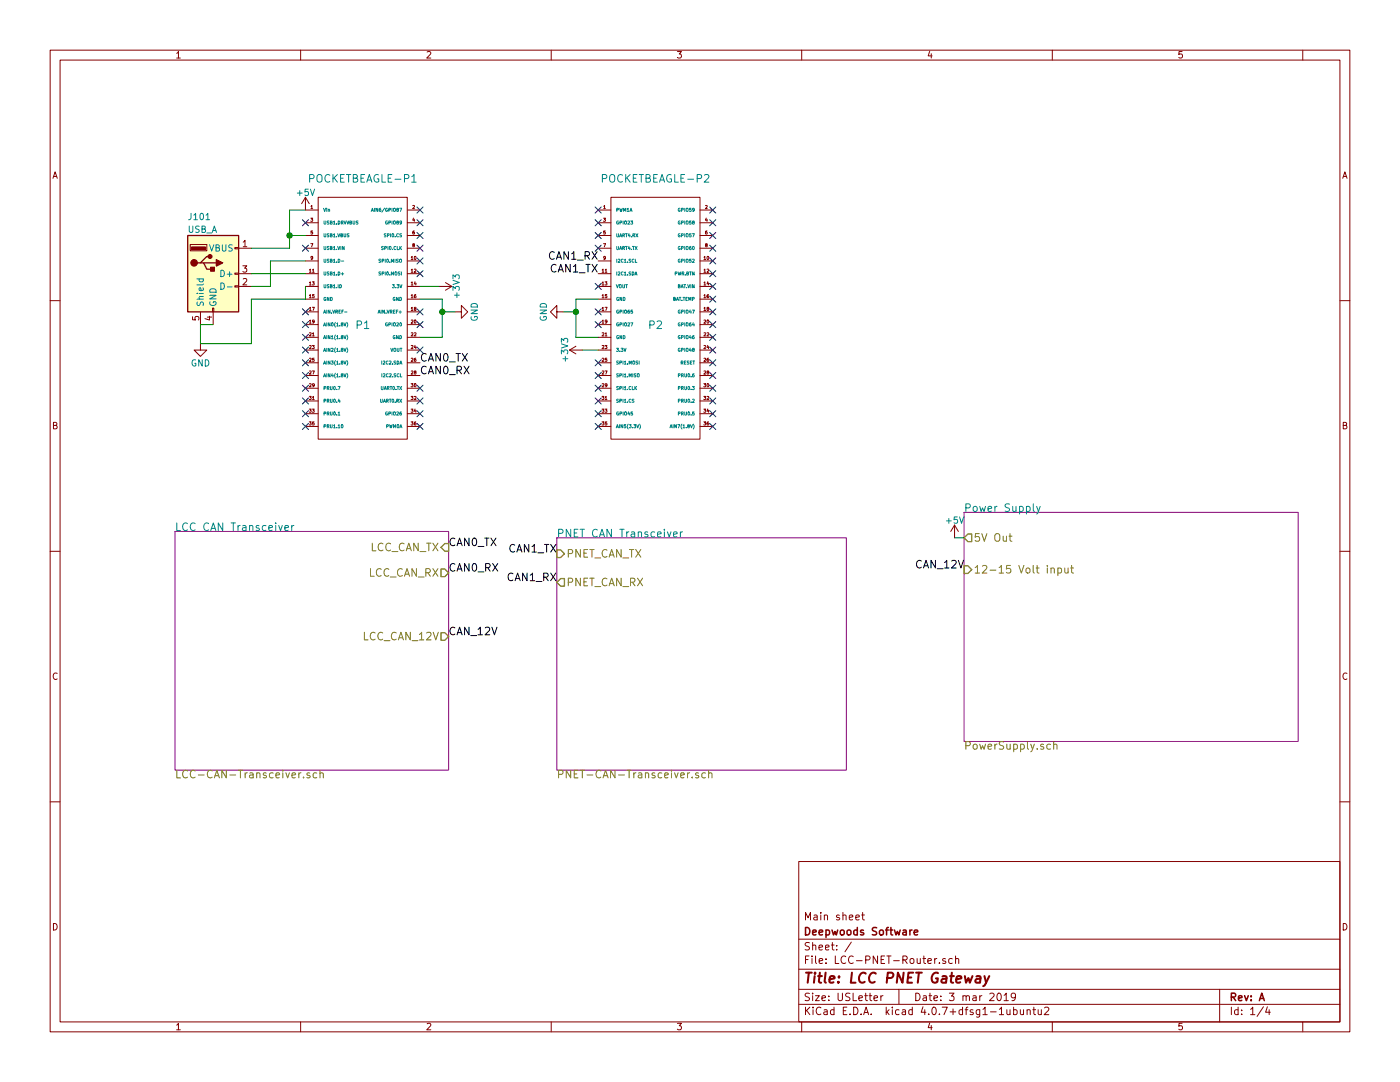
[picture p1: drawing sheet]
EESchema Schematic File Version 2
LIBS:power
LIBS:device
LIBS:transistors
LIBS:conn
LIBS:linear
LIBS:regul
LIBS:74xx
LIBS:cmos4000
LIBS:adc-dac
LIBS:memory
LIBS:xilinx
LIBS:microcontrollers
LIBS:dsp
LIBS:microchip
LIBS:analog_switches
LIBS:motorola
LIBS:texas
LIBS:intel
LIBS:audio
LIBS:interface
LIBS:digital-audio
LIBS:philips
LIBS:display
LIBS:cypress
LIBS:siliconi
LIBS:opto
LIBS:atmel
LIBS:contrib
LIBS:valves
LIBS:pocketbeagle
LIBS:lm2574n-5
LIBS:sn65hvd233-ht
LIBS:ap63205
LIBS:LCC-PNET-Router-cache
EELAYER 25 0
EELAYER END
$Descr USLetter 11000 8500
encoding utf-8
Sheet 1 4
Title "LCC PNET Gateway"
Date "3 mar 2019"
Rev "A"
Comp "Deepwoods Software"
Comment1 "Main sheet"
Comment2 ""
Comment3 ""
Comment4 ""
$EndDescr
$Comp
L POCKETBEAGLE-P1 P1
U 1 1
P 2850 2550
F 0 "P1" H 2850 2550 60  0000 C CNN
F 1 "POCKETBEAGLE-P1" H 2850 3700 60  0000 C CNN
F 2 "Socket_Strips:Socket_Strip_Straight_2x18_Pitch2.54mm" H 2850 2550 60  0001 C CNN
F 3 "" H 2850 2550 60  0000 C CNN
	1    2850 2550
	1    0    0    -1  
$EndComp
$Comp
L POCKETBEAGLE-P2 P2
U 1 1
P 5150 2550
F 0 "P2" H 5150 2550 60  0000 C CNN
F 1 "POCKETBEAGLE-P2" H 5150 3700 60  0000 C CNN
F 2 "Socket_Strips:Socket_Strip_Straight_2x18_Pitch2.54mm" H 5150 2550 60  0001 C CNN
F 3 "" H 5150 2550 60  0000 C CNN
	1    5150 2550
	1    0    0    -1  
$EndComp
$Sheet
S 1375 4175 2150 1875
U 63C030FD
F0 "LCC CAN Transceiver" 60
F1 "LCC-CAN-Transceiver.sch" 60
F2 "LCC_CAN_TX" I R 3525 4300 60 
F3 "LCC_CAN_RX" O R 3525 4500 60 
F4 "LCC_CAN_12V" O R 3525 5000 60 
$EndSheet
$Sheet
S 4375 4225 2275 1825
U 63C034A4
F0 "PNET CAN Transceiver" 60
F1 "PNET-CAN-Transceiver.sch" 60
F2 "PNET_CAN_TX" I L 4375 4350 60 
F3 "PNET_CAN_RX" O L 4375 4575 60 
$EndSheet
$Sheet
S 7575 4025 2625 1800
U 63C062DF
F0 "Power Supply" 60
F1 "PowerSupply.sch" 60
F2 "5V Out" O L 7575 4225 60 
F3 "12-15 Volt input" I L 7575 4475 60 
$EndSheet
Text Label 7575 4475 2    60   ~ 0
CAN_12V
Text Label 3525 5000 0    60   ~ 0
CAN_12V
$Comp
L +5V #PWR01
U 1 1
P 7500 4225
F 0 "#PWR01" H 7500 4075 50  0001 C CNN
F 1 "+5V" H 7500 4365 50  0000 C CNN
F 2 "" H 7500 4225 50  0001 C CNN
F 3 "" H 7500 4225 50  0001 C CNN
	1    7500 4225
	1    0    0    -1  
$EndComp
Wire Wire Line
	7575 4225 7500 4225
$Comp
L +5V #PWR02
U 1 1
P 2400 1650
F 0 "#PWR02" H 2400 1500 50  0001 C CNN
F 1 "+5V" H 2400 1790 50  0000 C CNN
F 2 "" H 2400 1650 50  0001 C CNN
F 3 "" H 2400 1650 50  0001 C CNN
	1    2400 1650
	1    0    0    -1  
$EndComp
Wire Wire Line
	2400 1650 2275 1650
Wire Wire Line
	2275 1650 2275 1950
Wire Wire Line
	2275 1850 2400 1850
$Comp
L USB_A J101
U 1 1
P 1675 2150
F 0 "J101" H 1475 2600 50  0000 L CNN
F 1 "USB_A" H 1475 2500 50  0000 L CNN
F 2 "USB-A-Upright:USB-A-UPRIGHT" H 1825 2100 50  0001 C CNN
F 3 "" H 1825 2100 50  0001 C CNN
F 4 "710-614004184726" H 1675 2150 60  0001 C CNN "Mouser Part Number"
	1    1675 2150
	1    0    0    -1  
$EndComp
Wire Wire Line
	2400 2150 1975 2150
Wire Wire Line
	2275 1950 1975 1950
Connection ~ 2275 1850
Wire Wire Line
	1975 2250 2125 2250
Wire Wire Line
	2125 2250 2125 2050
Wire Wire Line
	2125 2050 2400 2050
Wire Wire Line
	2400 2250 2400 2350
$Comp
L GND #PWR03
U 1 1
P 1575 2700
F 0 "#PWR03" H 1575 2450 50  0001 C CNN
F 1 "GND" H 1575 2550 50  0000 C CNN
F 2 "" H 1575 2700 50  0001 C CNN
F 3 "" H 1575 2700 50  0001 C CNN
	1    1575 2700
	1    0    0    -1  
$EndComp
Wire Wire Line
	1575 2550 1575 2700
Wire Wire Line
	1675 2550 1575 2550
Wire Wire Line
	2400 2350 1975 2350
Wire Wire Line
	1975 2350 1975 2700
Wire Wire Line
	1975 2700 1575 2700
$Comp
L +3V3 #PWR04
U 1 1
P 3450 2250
F 0 "#PWR04" H 3450 2100 50  0001 C CNN
F 1 "+3V3" H 3450 2390 50  0000 C CNN
F 2 "" H 3450 2250 50  0001 C CNN
F 3 "" H 3450 2250 50  0001 C CNN
	1    3450 2250
	0    1    1    0   
$EndComp
Wire Wire Line
	3450 2250 3300 2250
$Comp
L +3V3 #PWR05
U 1 1
P 4575 2750
F 0 "#PWR05" H 4575 2600 50  0001 C CNN
F 1 "+3V3" H 4575 2890 50  0000 C CNN
F 2 "" H 4575 2750 50  0001 C CNN
F 3 "" H 4575 2750 50  0001 C CNN
	1    4575 2750
	0    -1   -1   0   
$EndComp
Wire Wire Line
	4700 2750 4575 2750
Wire Wire Line
	4700 2350 4525 2350
Wire Wire Line
	4525 2350 4525 2650
Wire Wire Line
	4525 2650 4700 2650
Wire Wire Line
	3300 2350 3475 2350
Wire Wire Line
	3475 2350 3475 2650
Wire Wire Line
	3475 2650 3300 2650
$Comp
L GND #PWR06
U 1 1
P 4425 2450
F 0 "#PWR06" H 4425 2200 50  0001 C CNN
F 1 "GND" H 4425 2300 50  0000 C CNN
F 2 "" H 4425 2450 50  0001 C CNN
F 3 "" H 4425 2450 50  0001 C CNN
	1    4425 2450
	0    1    1    0   
$EndComp
Wire Wire Line
	4425 2450 4525 2450
Connection ~ 4525 2450
$Comp
L GND #PWR07
U 1 1
P 3575 2450
F 0 "#PWR07" H 3575 2200 50  0001 C CNN
F 1 "GND" H 3575 2300 50  0000 C CNN
F 2 "" H 3575 2450 50  0001 C CNN
F 3 "" H 3575 2450 50  0001 C CNN
	1    3575 2450
	0    -1   -1   0   
$EndComp
Wire Wire Line
	3575 2450 3475 2450
Connection ~ 3475 2450
Text Label 3300 2850 0    60   ~ 0
CAN0_TX
Text Label 3300 2950 0    60   ~ 0
CAN0_RX
Text Label 4700 2050 2    60   ~ 0
CAN1_RX
Text Label 4700 2150 2    60   ~ 0
CAN1_TX
Text Label 3525 4300 0    60   ~ 0
CAN0_TX
Text Label 3525 4500 0    60   ~ 0
CAN0_RX
Text Label 4375 4350 2    60   ~ 0
CAN1_TX
Text Label 4375 4575 2    60   ~ 0
CAN1_RX
NoConn ~ 2400 1750
NoConn ~ 2400 1950
NoConn ~ 2400 2450
NoConn ~ 2400 2550
NoConn ~ 2400 2650
NoConn ~ 2400 2750
NoConn ~ 2400 2850
NoConn ~ 2400 2950
NoConn ~ 2400 3050
NoConn ~ 2400 3150
NoConn ~ 2400 3250
NoConn ~ 2400 3350
NoConn ~ 3300 3350
NoConn ~ 4700 3350
NoConn ~ 4700 3250
NoConn ~ 4700 3150
NoConn ~ 4700 3050
NoConn ~ 4700 2950
NoConn ~ 3300 3050
NoConn ~ 3300 3150
NoConn ~ 3300 3250
NoConn ~ 4700 2850
NoConn ~ 3300 2750
NoConn ~ 4700 2550
NoConn ~ 4700 2450
NoConn ~ 3300 2450
NoConn ~ 3300 2550
NoConn ~ 4700 1650
NoConn ~ 4700 1750
NoConn ~ 4700 1850
NoConn ~ 4700 1950
NoConn ~ 4700 2250
NoConn ~ 3300 1650
NoConn ~ 3300 1750
NoConn ~ 3300 1850
NoConn ~ 3300 1950
NoConn ~ 3300 2050
NoConn ~ 3300 2150
NoConn ~ 5600 1650
NoConn ~ 5600 1750
NoConn ~ 5600 1850
NoConn ~ 5600 1950
NoConn ~ 5600 2050
NoConn ~ 5600 2150
NoConn ~ 5600 2250
NoConn ~ 5600 2350
NoConn ~ 5600 2450
NoConn ~ 5600 2550
NoConn ~ 5600 2650
NoConn ~ 5600 2750
NoConn ~ 5600 2850
NoConn ~ 5600 2950
NoConn ~ 5600 3050
NoConn ~ 5600 3150
NoConn ~ 5600 3250
NoConn ~ 5600 3350
$EndSCHEMATC
